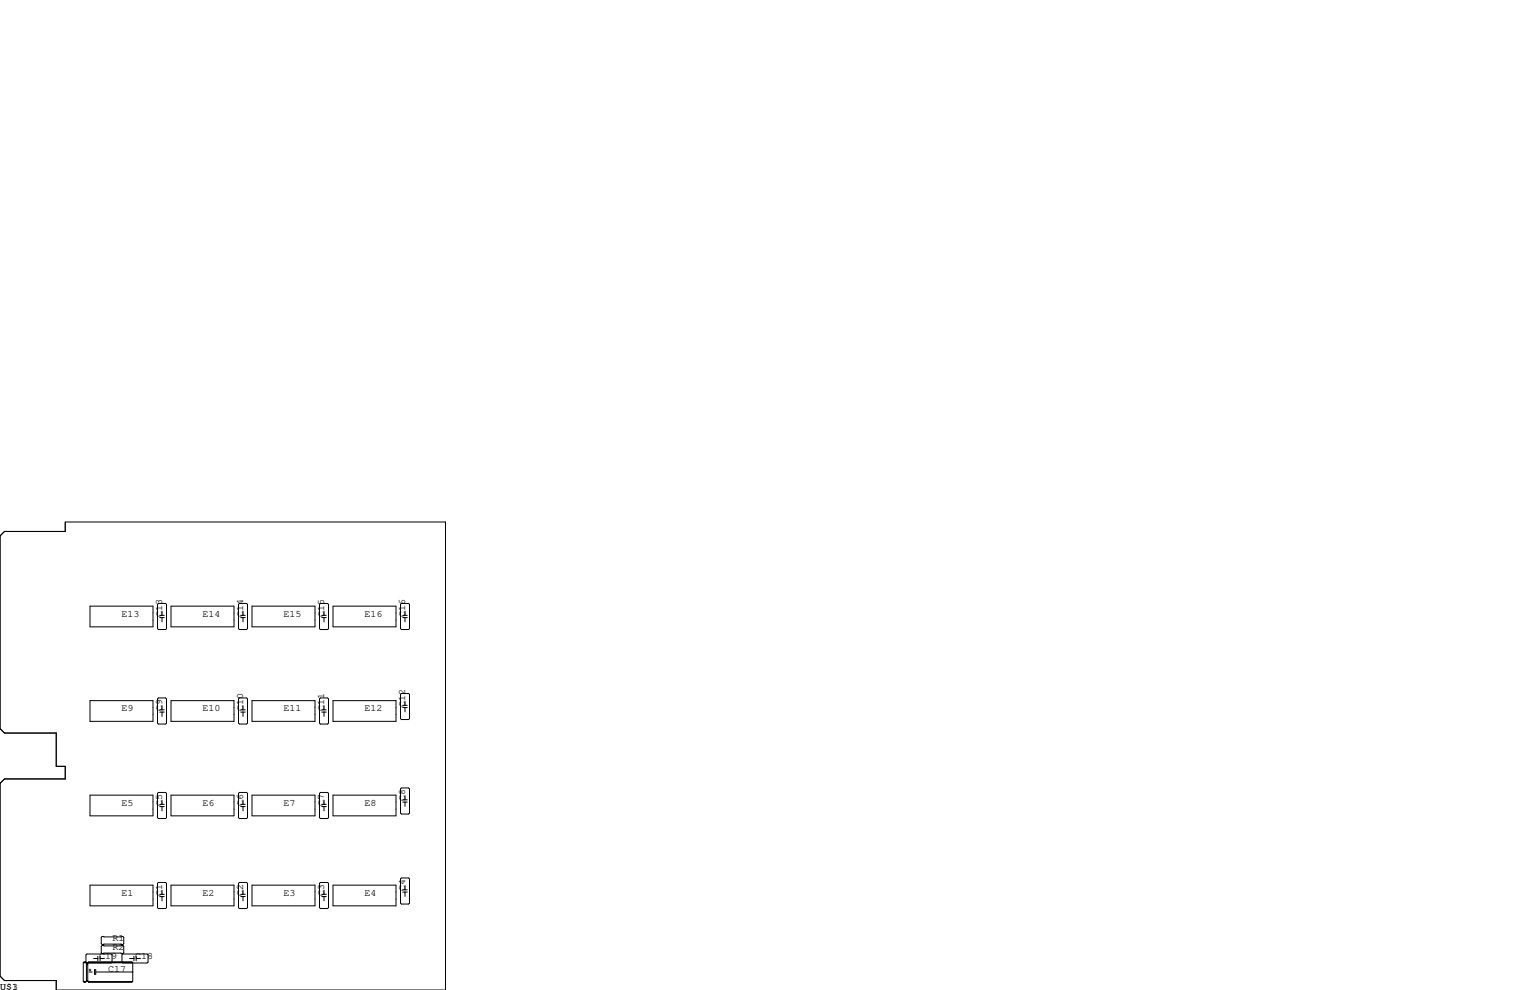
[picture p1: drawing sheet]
<svg xmlns="http://www.w3.org/2000/svg" width="432mm" height="279mm" viewBox="0 0 432 279" stroke-linecap="round" stroke-linejoin="round" font-family="sans-serif">
<g fill="none" stroke="#000" stroke-width=".28">
<path d="M0 151.3l1.3-1.3h17.1v-2.7h107.3v132.1h-109.8v-2.7h-14.6l-1.3-1.2v-54.4l1.3-1.3h17.1v-3.5h-2.5v-9.4h-14.6l-1.3-1.3zM25.4 171.1h17.8v5.8h-17.8zM44.5 170.6l.2-.3h2l.3 .3v6.8l-.3 .3h-2l-.2-.3zM45.1 174.3h1.3M45.1 173.7h1.3M45.7 172.5v1.2M45.7 174.3v1.2M48.3 171.1h17.7v5.8h-17.7zM67.3 170.6l.3-.3h2l.3 .3v6.8l-.3 .3h-2l-.3-.3zM67.9 174.3h1.3M67.9 173.7h1.3M68.6 172.5v1.2"/>
<path d="M68.6 174.3v1.2M71.1 171.1h17.8v5.8h-17.8zM90.2 170.6l.2-.3h2.1l.2 .3v6.8l-.2 .3h-2.1l-.2-.3zM90.8 174.3h1.3M90.8 173.7h1.3M91.4 172.5v1.2M91.4 174.3v1.2M94 171.1h17.8v5.8h-17.8zM113 170.6l.3-.3h2l.3 .3v6.8l-.3 .3h-2l-.3-.3zM113.7 174.3h1.2M113.7 173.7h1.2M114.3 172.5v1.2"/>
<path d="M114.3 174.3v1.2M25.4 197.7h17.8v5.9h-17.8zM44.5 197.2l.2-.2h2l.3 .2v6.9l-.3 .2h-2l-.2-.2zM45.7 199.1v1.2M48.3 197.7h17.7v5.9h-17.7zM67.3 197.2l.3-.2h2l.3 .2v6.9l-.3 .2h-2l-.3-.2zM68.6 199.1v1.2M71.1 197.7h17.8v5.9h-17.8zM90.2 197.2l.2-.2h2.1l.2 .2v6.9l-.2 .2h-2.1l-.2-.2zM91.4 199.1v1.2M94 197.7h17.8v5.9h-17.8zM113 196l.3-.3h2l.3 .3v6.8l-.3 .3h-2l-.3-.3z"/>
<path d="M113.7 199.7h1.2M113.7 199.1h1.2M114.3 197.9v1.2M114.3 199.7v1.2M45.1 201h1.3M45.1 200.3h1.3M45.7 201v1.2M67.9 201h1.3M67.9 200.3h1.3M68.6 201v1.2M90.8 201h1.3M90.8 200.3h1.3"/>
<path d="M91.4 201v1.2M25.4 224.4h17.8v5.9h-17.8zM44.7 223.6h2l.3 .3v6.9l-.3 .2h-2l-.2-.2v-6.9zM45.1 227.6h1.3M45.1 227h1.3M45.7 225.8v1.2M45.7 227.6v1.3M48.3 224.4h17.7v5.9h-17.7zM67.6 223.6h2l.3 .3v6.9l-.3 .2h-2l-.3-.2v-6.9zM67.9 227.6h1.3M67.9 227h1.3M68.6 225.8v1.2"/>
<path d="M68.6 227.6v1.3M71.1 224.4h17.8v5.9h-17.8zM90.4 223.6h2.1l.2 .3v6.9l-.2 .2h-2.1l-.2-.2v-6.9zM90.8 227.6h1.3M90.8 227h1.3M91.4 225.8v1.2M91.4 227.6v1.3M94 224.4h17.8v5.9h-17.8zM113.3 222.4h2l.3 .2v6.9l-.3 .2h-2l-.3-.2v-6.9zM113.7 226.4h1.2M113.7 225.7h1.2M114.3 224.5v1.2"/>
<path d="M114.3 226.4v1.2M25.4 249.8h17.8v5.9h-17.8zM44.5 249.3l.2-.3h2l.3 .3v6.9l-.3 .2h-2l-.2-.2zM45.1 253h1.3M45.1 252.4h1.3M45.7 251.2v1.2M45.7 253v1.3M48.3 249.8h17.7v5.9h-17.7zM67.3 249.3l.3-.3h2l.3 .3v6.9l-.3 .2h-2l-.3-.2zM67.9 253h1.3M67.9 252.4h1.3M68.6 251.2v1.2"/>
<path d="M68.6 253v1.3M71.1 249.8h17.8v5.9h-17.8zM90.2 249.3l.2-.3h2.1l.2 .3v6.9l-.2 .2h-2.1l-.2-.2zM90.8 253h1.3M90.8 252.4h1.3M91.4 251.2v1.2M91.4 253v1.3M94 249.8h17.8v5.9h-17.8zM113 248l.3-.2h2l.3 .2v6.9l-.3 .2h-2l-.3-.2zM113.7 251.8h1.2M113.7 251.1h1.2M114.3 249.9v1.2"/>
<path d="M114.3 251.8v1.2M23.5 271.7l.1 5.4M23.5 271.7l.2-.2h.4l.3 .2v5.2M23.5 271.7h14M23.6 277.1l.1 .1M23.6 277.1h.7M23.7 271.6h.4M23.7 277.1v.1M24.3 269.5l.2-.3h6.9l.2 .3v2l-.2 .3h-6.9l-.2-.3zM24.4 276.9l-.3 .3-.4-.1M24.4 272.3h.4M24.4 276.9h.4"/>
<path d="M24.4 276.8h.4M24.5 271.8h.1M24.8 276.9l.1 .2M24.9 277.1h12.4M24.9 277.1l.1 .1M25 271.6h12.2M25 277.1v.1M25.1 273.7h.6M25.1 274.3h.9M25.4 273.5v.5M26.4 270.5h1.2M26.7 273.7h.3v1.3h-.3z"/>
<path d="M27.1 274.3h10.4M27.6 269.9v1.2M28.2 269.9v1.2M28.2 270.5h1.3M28.8 264.3h5.9l.2 .2v1.8l-.2 .3h-5.9l-.2-.3v-1.8zM28.8 266.8h5.9l.2 .3v1.8l-.2 .2h-5.9l-.2-.2v-1.8zM34.4 269.5l.3-.3h6.8l.3 .3v2l-.3 .3h-6.8l-.3-.3zM36.6 270.5h1.2M37.5 271.7l-.3-.2h-12.2l-.2 .2v5.2M37.5 271.7v5.2l-.3 .2h-12.2M37.8 269.9v1.2M38.4 270.5h1.2"/>
<path d="M38.4 269.9v1.2"/>
</g>
<g font-size="2.8">
<text x="34.3" y="174">E13</text>
<text x="45.7" y="174" transform="rotate(-90 45.7 174)">C13</text>
<text x="57.1" y="174">E14</text>
<text x="68.6" y="174" transform="rotate(-90 68.6 174)">C14</text>
<text x="80" y="174">E15</text>
<text x="91.4" y="174" transform="rotate(-90 91.4 174)">C15</text>
<text x="102.9" y="174">E16</text>
<text x="114.3" y="174" transform="rotate(-90 114.3 174)">C16</text>
<text x="34.3" y="200.7">E9</text>
<text x="45.7" y="200.7" transform="rotate(-90 45.7 200.7)">C9</text>
<text x="57.1" y="200.7">E10</text>
<text x="68.6" y="200.7" transform="rotate(-90 68.6 200.7)">C10</text>
<text x="80" y="200.7">E11</text>
<text x="91.4" y="200.7" transform="rotate(-90 91.4 200.7)">C11</text>
<text x="102.9" y="200.7">E12</text>
<text x="114.3" y="199.4" transform="rotate(-90 114.3 199.4)">C12</text>
<text x="34.3" y="227.3">E5</text>
<text x="45.7" y="227.3" transform="rotate(-90 45.7 227.3)">C5</text>
<text x="57.1" y="227.3">E6</text>
<text x="68.6" y="227.3" transform="rotate(-90 68.6 227.3)">C6</text>
<text x="80" y="227.3">E7</text>
<text x="91.4" y="227.3" transform="rotate(-90 91.4 227.3)">C7</text>
<text x="102.9" y="227.3">E8</text>
<text x="114.3" y="226.1" transform="rotate(-90 114.3 226.1)">C8</text>
<text x="114.3" y="251.5" transform="rotate(-90 114.3 251.5)">C4</text>
<text x="34.3" y="252.7">E1</text>
<text x="45.7" y="252.7" transform="rotate(-90 45.7 252.7)">C1</text>
<text x="57.1" y="252.7">E2</text>
<text x="68.6" y="252.7" transform="rotate(-90 68.6 252.7)">C2</text>
<text x="80" y="252.7">E3</text>
<text x="91.4" y="252.7" transform="rotate(-90 91.4 252.7)">C3</text>
<text x="102.9" y="252.7">E4</text>
<text x="31.7" y="265.4">R1</text>
<text x="31.7" y="268">R2</text>
<text x="27.9" y="270.5">C19</text>
<text x="30.5" y="274.3">C17</text>
<text x="38.1" y="270.5">C18</text>
<text x="0" y="279.4">U$1</text>
<text x="0" y="279.4">U$3</text>
</g>
</svg>
